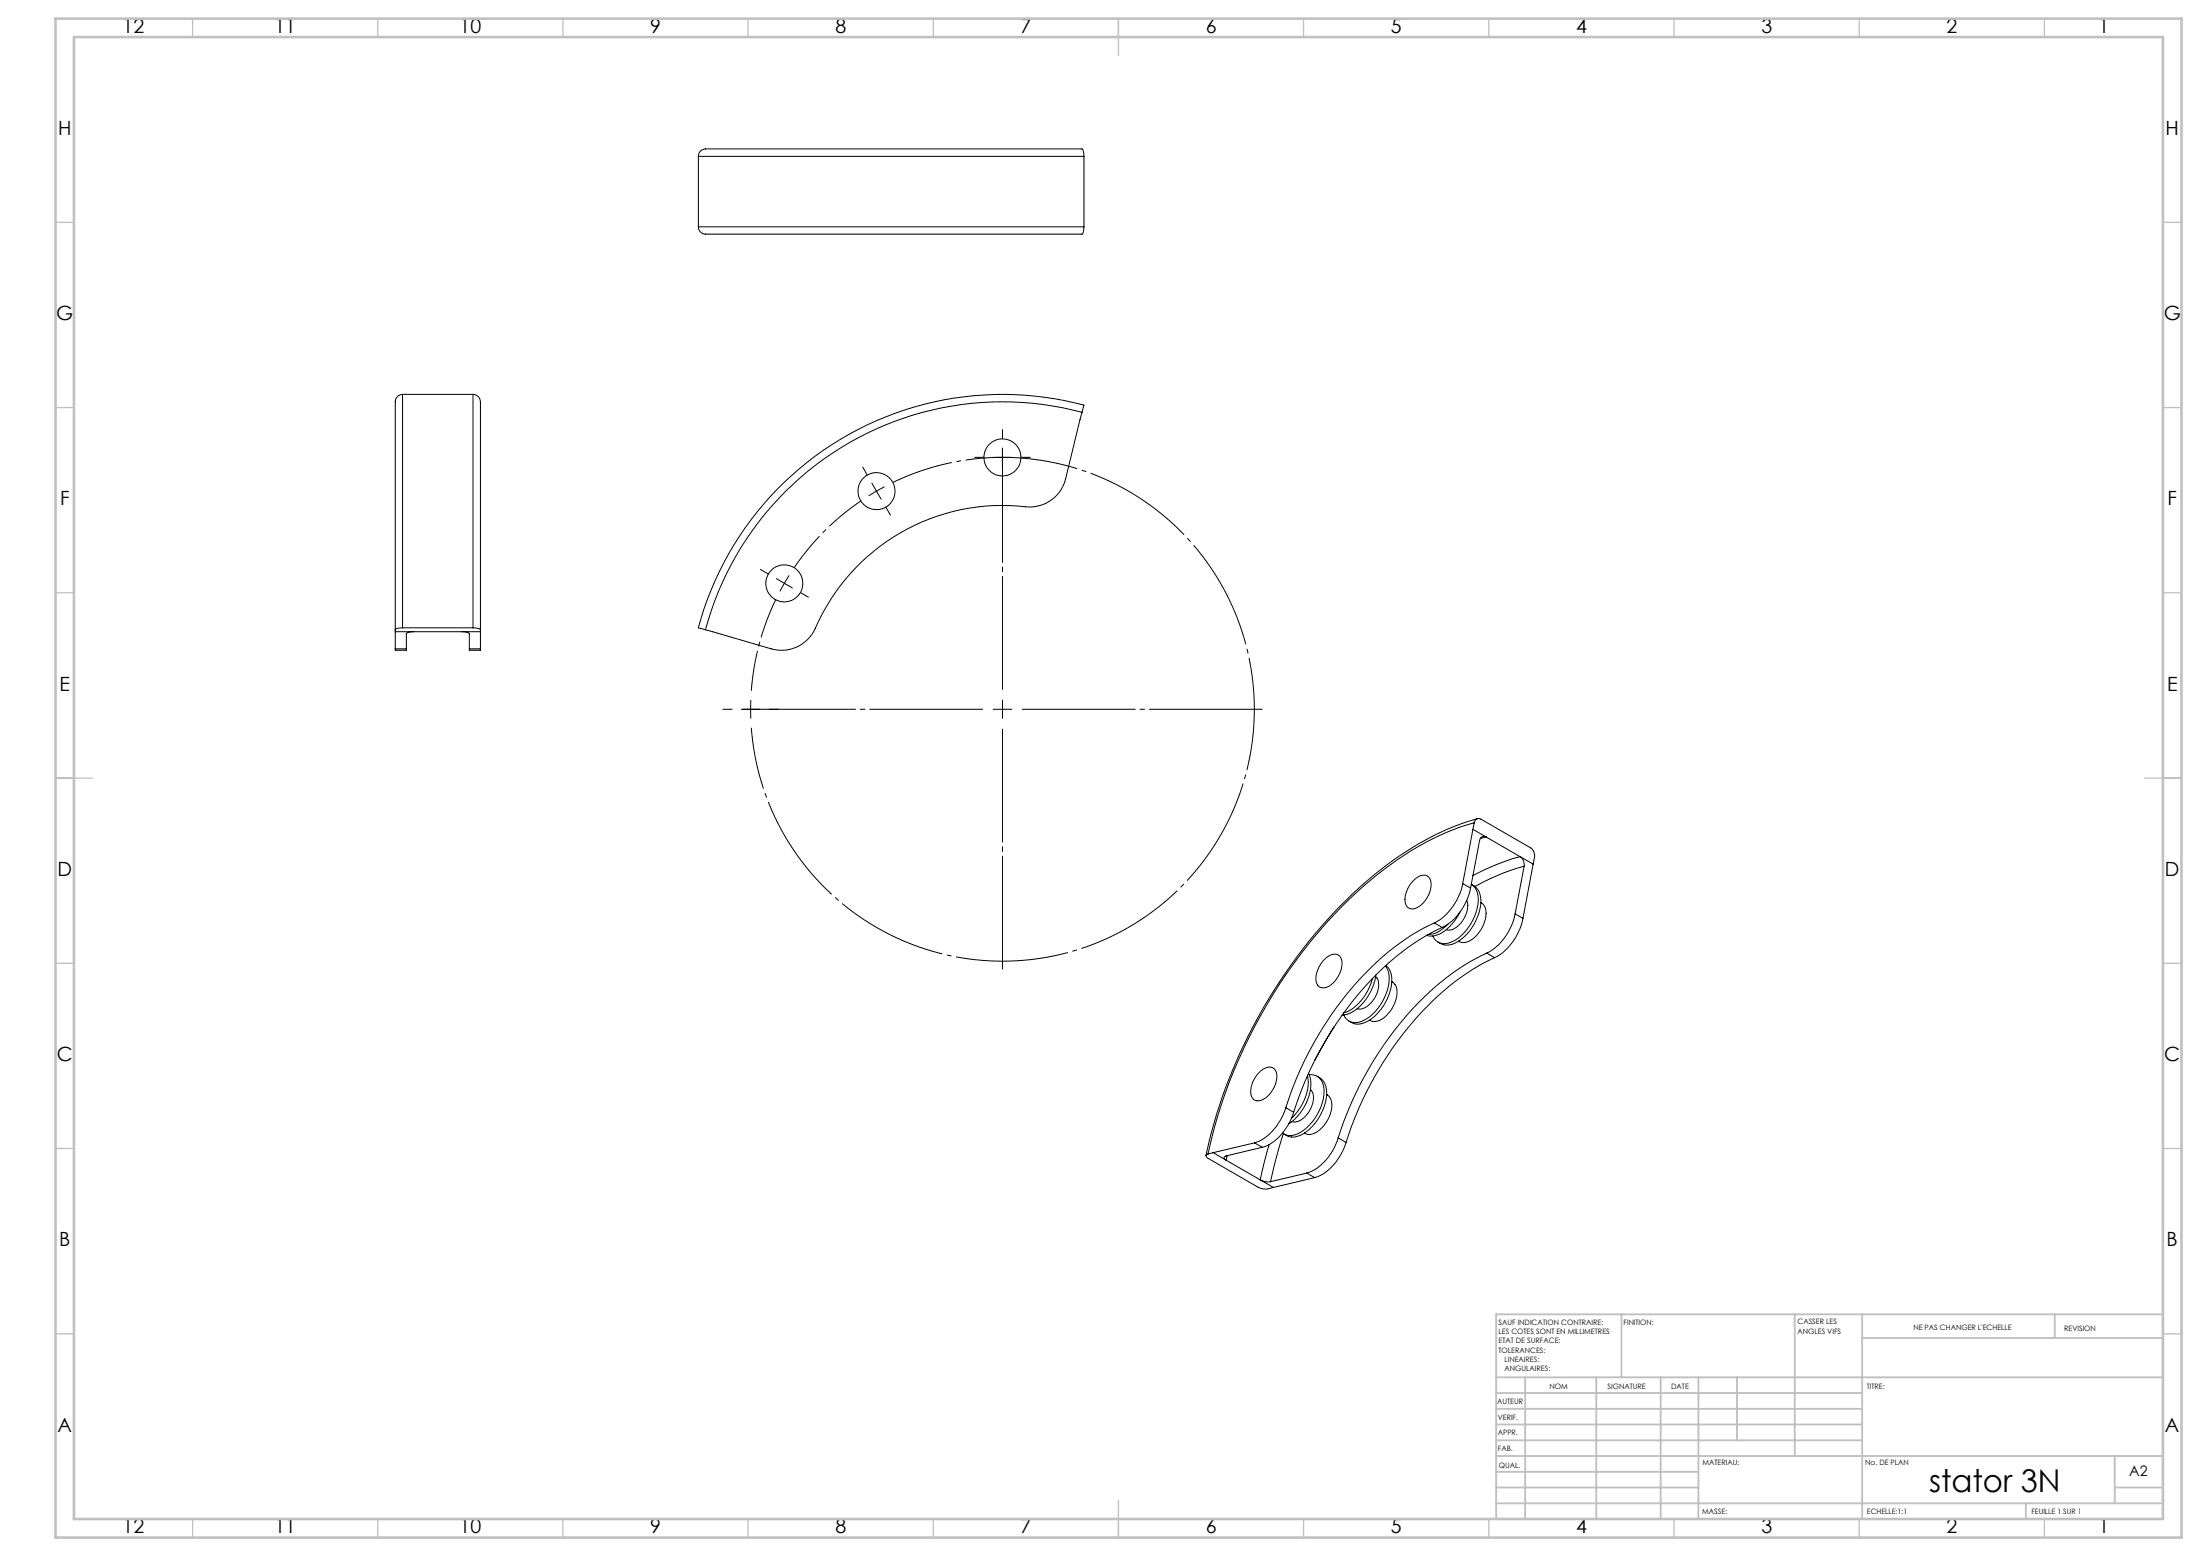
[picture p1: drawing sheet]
<svg xmlns="http://www.w3.org/2000/svg" width="594mm" height="420mm" viewBox="0 0 594 420" stroke-linecap="round" stroke-linejoin="round" font-family="sans-serif">
<path d="M211.8 157.4l-1.2 2.2M211.8 157.4l1.3-2.1M202.7 191.4v2.5M202.7 191.4v-2.5" fill="none" stroke="#000" stroke-width=".27" stroke-dasharray="30.5 1.3 1.3 1.3" stroke-linecap="butt"/>
<path d="M232.4 135.2a68 68 0 0 0-18 18M209.4 161.9a68 68 0 0 0-6.5 24.6" fill="none" stroke="#000" stroke-width=".27" stroke-dasharray="30.5 1.3 1.3 1.3" stroke-dashoffset="19.6" stroke-linecap="butt"/>
<path d="M202.9 196.4a68 68 0 0 0 81.2 61.7 68 68 0 0 0 51-88.3 68 68 0 0 0-94-39.6" fill="none" stroke="#000" stroke-width=".27" stroke-dasharray="30.5 1.3 1.3 1.3" stroke-dashoffset="13.7" stroke-linecap="butt"/>
<g fill="none" stroke="#000" stroke-width=".27">
<path d="M188.6 42.2h104.1M188.6 42.2a2.12 2.12 0 0 1 2.6-2h100.9a2.62 2.62 0 0 1 .6 2M188.6 42.2v19M292.7 42.2v19M188.6 61.2h104.1M188.6 61.2a2.08 2.08 0 0 0 2.6 2h100.9a2.43 2.43 0 0 0 .6-2M108.7 106.5a2.17 2.17 0 0 0-2 2.7v60.8M108.7 106.5v63M108.7 106.5h19M127.7 106.5a2.41 2.41 0 0 1 2 3.1v60.4M127.7 106.5v63M292.1 111.3l-4.4 17.9a10 10 0 0 1-10.8 7.6 55.2 55.2 0 0 0-57.2 33.6 10 10 0 0 1-11.5 4.7l-17.7-5.1"/>
<path d="M292.1 111.3a83 83 0 0 0-101.6 58.7M292.1 111.3l.6-2a85 85 0 0 0-104.1 60.2l1.9 .5M235.4 130.4l1.2 2.2M236.6 132.6l-2.1 1.3M236.6 132.6l1.3 2.1M238.8 131.4l-2.2 1.2M268.1 123.5h5.1M270.7 120.9v5.1M106.7 175.1v.4h3v-.4M106.7 170.5h23M106.7 170v5.1M106.7 175.1h3"/>
<path d="M108.7 169.5a2.43 2.43 0 0 0-2 .5M108.7 169.5h19M111.7 170.5h-.4a1.69 1.69 0 0 0-1.6 .6v4M124.7 170.5h.7a1.39 1.39 0 0 1 1.3 .6v4M126.7 175.1v.4h3v-.4M126.7 175.1h3M127.7 169.5a2.62 2.62 0 0 1 2 .5M129.7 170v5.1M381.6 237.7a3.3 3.3 0 0 1 3.9-1.2 4.1 4.1 0 0 1 .3 4.9 6.1 6.1 0 0 1-4.6 3.9 2.28 2.28 0 0 1-1.8-3 7.9 7.9 0 0 1 2.2-4.6zM394.9 238.5a15.5 15.5 0 0 1-7.6 10.6M394.9 238.5l2.2 1.2M397.1 239.7a15.5 15.5 0 0 1-7.7 10.6"/>
<path d="M397.7 223.9l-2.8 14.6M397.7 223.9l12.7 7.3M398 222.1a79 79 0 0 0-32.2 19.2 138.3 138.3 0 0 0-39.6 70.2M398 222.1a1.22 1.22 0 0 1 1.8-1l13.5 7.8a2.54 2.54 0 0 1 1 2.6l-.4 1.7M398 222.1l-.3 1.8M399 221a80 80 0 0 0-32 18.6 139.3 139.3 0 0 0-41.4 72.3M399.7 226.4l1.5-.5a1.15 1.15 0 0 0-1.7 1l-2.4 12.8M410.4 231.2a2.56 2.56 0 0 1 1.1 2.6M410.4 231.2l-5.5 1.8-7.2 3.3M410.4 231.2l3.5 2M411.5 233.8a63.1 63.1 0 0 0-13.3 5.5M411.5 233.8l-2.4 12.9"/>
<path d="M413.9 233.2l-2.7 14.7M357.6 259a3.3 3.3 0 0 1 3.9-1.1 4.1 4.1 0 0 1 .2 4.9 5.8 5.8 0 0 1-4.6 3.8 2.35 2.35 0 0 1-1.8-3.1 8.2 8.2 0 0 1 2.3-4.5zM386.9 252.6a3.6 3.6 0 0 0 5.4 1.5 13.6 13.6 0 0 0 6.8-12.3l-.6-1.8-1.2-1.3a4.5 4.5 0 0 1 2.5 4.9 13.7 13.7 0 0 1-7.4 11.2 4 4 0 0 1-4.1-.5M387.3 249.1a69.2 69.2 0 0 0-26.5 22.9 93.3 93.3 0 0 0-13.6 27M387.3 249.1l2.1 1.2M389.4 250.3a70.5 70.5 0 0 0-27.7 24.7 91.1 91.1 0 0 0-12.4 25.2M390.9 249.5a7.6 7.6 0 0 1-5.3 2.8M394.2 246.2a11.9 11.9 0 0 1-6.7 6.3l-1.2 .2-1.1-.2M396 243a7 7 0 0 1-4.3 8l-1.2-.1M399.8 243.6a3.5 3.5 0 0 1 1.3 4.1 8.5 8.5 0 0 1-5.6 6.7h-.9l-.8-.3M401.4 257.3a69.7 69.7 0 0 0-26.5 22.9 92.5 92.5 0 0 0-13.6 26.9M401.4 257.3l2.1 1.2"/>
<path d="M403.5 258.5a70 70 0 0 0-26.5 22.9 93.3 93.3 0 0 0-13.6 27M409.1 246.7a15.4 15.4 0 0 1-7.7 10.6M409.1 246.7l2.1 1.2M411.2 247.9a15.3 15.3 0 0 1-7.7 10.6M360.2 277.2l-5.2 9.1M370.5 264.1a13.6 13.6 0 0 1-7 9.1l-.7 .2M371.4 263.6a4.8 4.8 0 0 1-.2 5.8 5.2 5.2 0 0 1-4.4 3l-.4-.1M371.5 263.2a13.3 13.3 0 0 1-7.9 10.6l-1.2 .2M374.1 260.7a7.7 7.7 0 0 1 .1 7.6 11.9 11.9 0 0 1-7.7 7.7 3.2 3.2 0 0 1-3.7-2.1M374.2 260.6a5.5 5.5 0 0 1 1.4 5.7 13.7 13.7 0 0 1-7.1 9.7 4 4 0 0 1-4.3-.4M375.8 265a3.3 3.3 0 0 1 1.3 3.8 8.6 8.6 0 0 1-5.5 6.9h-.9l-.9-.3M339.6 289.9a3.4 3.4 0 0 1 4.3-1.5 4.1 4.1 0 0 1 .2 4.9 5.8 5.8 0 0 1-4.7 3.8 2.16 2.16 0 0 1-1.7-2.5 7.8 7.8 0 0 1 1.9-4.7z"/>
<path d="M347.2 299a14.4 14.4 0 0 1-8.5 9.5M347.2 299l2.1 1.2M353 290.4a13.1 13.1 0 0 1-4.3 11.5M353.3 289.7a10.4 10.4 0 0 1-1.8 10l-1.6 2-2 1.7M353.5 290.1a3.6 3.6 0 0 1 4 3.8 13.5 13.5 0 0 1-7.8 12.4l-1.8 .2-1.6-.7M353.8 294.1a3.9 3.9 0 0 1 .3 4.6 5.7 5.7 0 0 1-5 4.1l-.2-.1M355.6 290.5a5 5 0 0 1 2.5 6.1 13.5 13.5 0 0 1-7.7 10.1l-1.2 .2-1.1-.1-1.5-.7M358.2 295.4a3.6 3.6 0 0 1 1.2 4.4 8.3 8.3 0 0 1-5.7 6.4l-1.5-.4M326.2 311.5a.6 .6 0 0 0-.6 .6 .6 .6 0 0 0 .6 .6l13.5 7.7a4.2 4.2 0 0 0 2.7 .5l1.4-.4M327.6 311.1l-1.4 .4M327.6 311.1l12.7 7.4M338.7 308.5l-11.1 2.6"/>
<path d="M338.7 308.5l2.1 1.2M340.3 318.5l1.6 .5h1.1M340.3 318.5l3.5 2M340.8 309.7l-9.8 2.3-.5 .3v.3l.6 .6 .2-1.3M342.7 308.9l-2.4 9.6M346.5 306l-2.4 8.2-1.1 4.8M349.3 300.2a14.8 14.8 0 0 1-7.8 9.3l-.7 .2M352.8 316.6l-9.8 2.4M352.8 316.6l2.2 1.3M355 317.9l-11.2 2.6M361.3 307.1a14.2 14.2 0 0 1-8.5 9.5M361.3 307.1l2.1 1.3"/>
<path d="M363.4 308.4a14.2 14.2 0 0 1-8.4 9.5"/>
<circle cx="236.7" cy="132.6" r="5"/>
<circle cx="270.6" cy="123.5" r="5"/>
<circle cx="211.8" cy="157.5" r="5"/>
</g>
<g fill="none" stroke="#000" stroke-width=".27" stroke-dasharray="30.5 1.3 1.3 1.3">
<path d="M270.7 118.4v-2.5M234.2 128.2l-1.3-2.1M239.2 136.9l1.2 2.2M265.7 123.4h-2.5M270.7 128.4v2.5M275.7 123.4h2.5M207.5 154.9l-2.2-1.2M211.8 157.4l-2.2-1.2M211.8 157.4l2.1 1.3M216.1 159.9l2.2 1.3M197.7 191.4h-2.5M202.7 191.4h-2.5"/>
<path d="M202.7 191.4h2.5M207.7 191.4h2.5M270.7 191.4v-2.5M270.7 191.4h-2.5M270.7 191.4v2.5M270.7 191.4h2.5"/>
</g>
<path d="M265.7 191.4h-65.5M270.7 186.4v-65.5M270.7 196.4v65.5M275.7 191.4h65.5" fill="none" stroke="#000" stroke-width=".27" stroke-dasharray="30.5 1.3 1.3 1.3" stroke-dashoffset="-.4"/>
<g fill="none" stroke="#c0c0c0" stroke-width=".35">
<path d="M52 5v5M102 5v5M152 5v5M202 5v5M252 5v5M302 5v10M352 5v5M402 5v5M452 5v5M502 5v5M552 5v5M15 60h5"/>
<path d="M584 60h5M15 110h5M584 110h5M15 160h5M584 160h5M15 210h10M579 210h10M15 260h5M584 260h5M15 310h5M584 310h5M15 360h5"/>
<path d="M584 360h5M52 410v5M102 410v5M152 410v5M202 410v5M252 410v5M302 405v10M352 410v5M402 410v5M452 410v5M502 410v5M552 410v5"/>
</g>
<g fill="none" stroke="#c0c0c0" stroke-width=".5">
<path d="M437.8 354.8v17M484.6 354.8v38.2M502.8 354.8v55.2M554.8 354.8v6.4M584 354.8h-180v55.2M404 371.8h180M404 376h98.8M411.8 371.8v38.2M431 371.8v38.2M448.4 371.8v38.2M458.6 371.8v38.2M469 371.8v17"/>
<path d="M502.8 361.2h81.2M404 388.8h98.8M404 384.5h98.8M404 380.3h98.8M404 397.3h54.6M404 393h180M571 393v12.8M404 405.8h180M404 401.5h54.6M547 405.8v4.2M571 401.5h13"/>
</g>
<path d="M15 5h574v410h-574zM20 10h564v400h-564z" fill="none" stroke="#c0c0c0" stroke-width=".7"/>
<text font-size="8.5" x="520.9" y="402.7">stator 3N</text>
<g font-size="5.3">
<text x="33.1" y="8.9">12</text>
<text x="74.1" y="8.9">11</text>
<text x="124.1" y="8.9">10</text>
<text x="175.6" y="8.9">9</text>
<text x="225.6" y="8.9">8</text>
<text x="275.6" y="8.9">7</text>
<text x="325.6" y="8.9">6</text>
<text x="375.6" y="8.9">5</text>
<text x="425.6" y="8.9">4</text>
<text x="475.6" y="8.9">3</text>
<text x="525.6" y="8.9">2</text>
<text x="566.6" y="8.9">1</text>
<text x="15.7" y="36.4">H</text>
<text x="584.7" y="36.4">H</text>
<text x="15.2" y="86.4">G</text>
<text x="584.2" y="86.4">G</text>
<text x="16.2" y="136.4">F</text>
<text x="585.2" y="136.4">F</text>
<text x="16.1" y="186.4">E</text>
<text x="585.1" y="186.4">E</text>
<text x="15.5" y="236.4">D</text>
<text x="584.5" y="236.4">D</text>
<text x="15.4" y="286.4">C</text>
<text x="584.4" y="286.4">C</text>
<text x="16" y="336.4">B</text>
<text x="585" y="336.4">B</text>
<text x="15.5" y="386.4">A</text>
<text x="584.5" y="386.4">A</text>
<text x="33.1" y="413.9">12</text>
<text x="74.1" y="413.9">11</text>
<text x="124.1" y="413.9">10</text>
<text x="175.6" y="413.9">9</text>
<text x="225.6" y="413.9">8</text>
<text x="275.6" y="413.9">7</text>
<text x="325.6" y="413.9">6</text>
<text x="375.6" y="413.9">5</text>
<text x="425.6" y="413.9">4</text>
<text x="475.6" y="413.9">3</text>
<text x="525.6" y="413.9">2</text>
<text x="566.6" y="413.9">1</text>
</g>
<text font-size="3.9" x="574.9" y="398.5">A2</text>
<g font-size="2">
<text x="404.6" y="357.6">SAUF INDICATION CONTRAIRE:</text>
<text x="438.4" y="357.6">FINITION:</text>
<text x="485.3" y="357.5">CASSER LES</text>
<text x="485.3" y="360">ANGLES VIFS</text>
<text x="516.6" y="359">NE PAS CHANGER L'ECHELLE</text>
<text x="557.3" y="359.2">REVISION</text>
<text x="404.6" y="360.1">LES COTES SONT EN MILLIMETRES</text>
<text x="404.6" y="362.6">ETAT DE SURFACE:</text>
<text x="404.6" y="365.1">TOLERANCES:</text>
<text x="406.2" y="367.6">LINEAIRES:</text>
<text x="406.2" y="370.1">ANGULAIRES:</text>
<text x="418.3" y="375">NOM</text>
<text x="434" y="374.9">SIGNATURE</text>
<text x="451.2" y="374.9">DATE</text>
<text x="504" y="374.9">TITRE:</text>
<text x="404.2" y="379.1">AUTEUR</text>
<text x="404.4" y="383.3">VERIF.</text>
<text x="404.4" y="387.4">APPR.</text>
<text x="404.5" y="391.8">FAB.</text>
<text x="459.7" y="395.5">MATERIAU:</text>
<text x="503.6" y="395.5">No. DE PLAN</text>
<text x="404.7" y="396.1">QUAL.</text>
<text x="459.6" y="408.5">MASSE:</text>
<text x="504.1" y="408.6">ECHELLE:1:1</text>
<text x="548.5" y="408.6">FEUILLE 1 SUR 1</text>
</g>
</svg>
